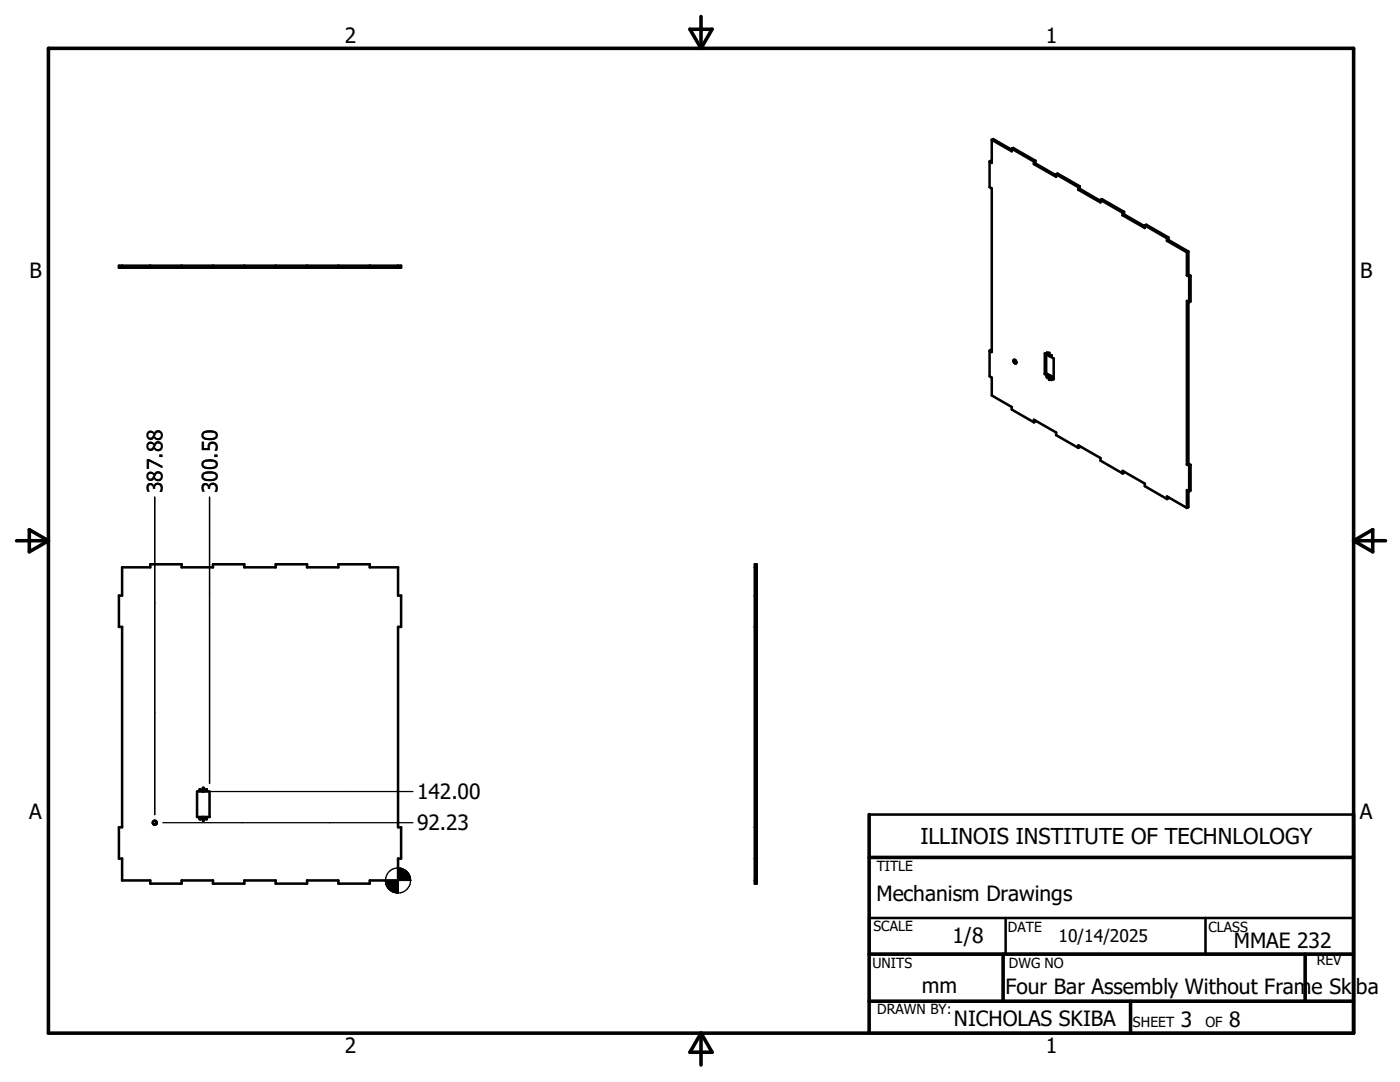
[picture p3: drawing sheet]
<svg xmlns="http://www.w3.org/2000/svg" width="279mm" height="216mm" viewBox="0 0 279 216" stroke-linecap="round" stroke-linejoin="round" font-family="sans-serif">
<g fill="none" stroke="#000" stroke-width=".51">
<path d="M197.5 32.2v5.1l.4 .3v32.6l-.4-.2M197.9 27.9l4 2.3v-.5M197.9 27.9v4.6l-.4-.3M197.9 32.2l-.1-.1-.3 .1M197.9 27.9l.3-.2 3.7 2.2M201.9 29.7l.3-.2 4.4 2.6M201.9 29.7l4.4 2.5M206.3 32.8l4.5 2.5v-.5M206.3 32.2v.6M206.6 32.1v.5M206.6 32.1l-.3 .1M206.6 32.6l-.3 .2"/>
<path d="M206.6 32.6l4.2 2.4M210.8 34.8l4.4 2.5M210.8 34.8l.3-.2 4.4 2.6M215.2 37.9l4.4 2.5v-.5M215.2 37.3v.6M215.5 37.2v.5M215.5 37.2l-.3 .1M215.5 37.7l-.3 .2M215.5 37.7l4.1 2.4M219.6 39.9l4.4 2.5M219.6 39.9l.3-.2 4.4 2.6M23.7 53h56.3v.4h-56.3z"/>
<path d="M24.4 53v.4M30 53v.4M36.2 53v.4M42.5 53v.4M48.8 53v.4M55 53v.4M61.3 53v.4M67.5 53v.4M73.8 53v.4M79.4 53v.4M224 42.4v.6M224 43l4.5 2.5v-.5"/>
<path d="M224.3 42.3l-.3 .1M224.3 42.3v.5M224.3 42.8l-.3 .2M224.3 42.8l4.2 2.4M228.5 45l4.4 2.6M228.5 45l.3-.2 4.4 2.6M232.9 47.6v.5M232.9 48.1l4 2.2M233.2 47.9l4 2.3M233.2 47.4l-.3 .2M233.2 47.4v.5M233.2 47.9l-.3 .2"/>
<path d="M236.9 50.3v4.6M236.9 54.9l.4 .3M237.2 50.2l-.3 .1M237.2 50.2v4.6M237.2 54.8l-.3 .1M237.2 54.8l.4 .2M237.3 55.2v5.1M237.6 55l-.3 .2M237.6 55v5.1l-.3 .2M197.5 70v5.1l.4 .3v3.5l4 2.3v.5l4.4 2.6M197.9 69.9l-.1-.1-.3 .2M202.6 71.8l.2 .5"/>
<path d="M202.6 71.8h-.1a.36 .36 0 0 0-.2 .5 .36 .36 0 0 0 .5 .1v-.1M208.5 74.6l.8 .5M208.8 70.7v3.8M208.8 74.5l-.3 .1M208.8 74.5l.8 .5M208.9 70.4l.1 .2zM208.9 75.1l.1 .2zM209.3 71v-.6l.1 .7 .9 .4v4.2l-.9-.5M209.3 75.1v.6M209.3 71l-.8-.5v4.1M209.4 75.2v.6l-.1-.1M209.4 70.9l-.1 .1"/>
<path d="M209.4 75.7h-.1M209.4 75.2l.3-.2 .6 .4M209.6 75l-.3 .1M209.6 75v.1M209.8 70.9l.1 .2zM209.8 75.6l.1 .2zM237.2 60.2v32.3M237.3 60.3l-.4-.3v32.7M206.3 84.3v-.5l4.5 2.5v.5l4.4 2.6M206.6 83.9v.2l-.3 .2M215.2 89.4v-.5l4.4 2.5v.5l4.4 2.6M215.5 89v.2l-.3 .2"/>
<path d="M224 94.5v-.5l4.5 2.5v.5l4.4 2.6M224.3 94.1v.2l-.3 .2M232.9 99.6v-.5l4 2.2M233.2 99.2v.2l-.3 .2M236.9 92.7l.4 .2M237.2 97.9v3.3l-.3 .1M237.2 92.5l-.3 .2M237.2 92.5l.4 .3M237.3 98l-.4-.2v3.5M237.3 92.9v5.1M237.6 92.8v5.1l-.3 .1M237.6 92.8l-.3 .1"/>
<path d="M24.4 113.2h5.6v-.6h6.2v.6h6.3v-.6h6.3v.6h6.2v-.6h6.3v.6h6.2v-.6h6.3v.6h5.6v5.6h.6v6.3h-.6v40h.6v6.2h-.6v4.4h-5.6v.6h-6.3v-.6h-6.2v.6h-6.3v-.6h-6.2v.6h-6.3v-.6h-6.3v.6h-6.2v-.6h-5.6v-4.4h-.7v-6.2h.7v-40h-.7v-6.3h.7zM150.6 112.6h.4v63.7h-.4zM150.6 118.8h.4M150.6 113.2h.4M150.6 125.1h.4M39.3 157.9h1.2v-.7h.1v.7h1.2v5.1h-1.2v.8h-.1v-.8h-1.2zM39.9 157.5l.1 .1zM41.1 157.5h.2v.2zM39.9 163.3l.1 .1zM41.1 163.4l.1-.1 .1 .1-.1 .1zM150.6 175.7h.4M150.6 171.3h.4"/>
<path d="M150.6 165.1h.4M173.5 162.5h96.6M173.5 183.2h96.6v7.2h-96.6zM200.7 183.2v7.2M240.6 183.2v7.2M173.5 206.2h96.6"/>
<circle cx="30.9" cy="164.2" r=".39"/>
</g>
<g fill="none" stroke="#000" stroke-width=".71">
<path d="M9.7 9.6h260.4v196.6h-260.4zM137.7 5.8h4.4l-2.2 3.8zM139.9 3.3v6.3M3.3 107.9h6.4M5.8 105.7l3.9 2.2-3.9 2.2zM270.1 107.9h6.4M270.1 107.9l3.9-2.2v4.4zM173.5 171.1h96.6M173.5 162.5v43.7M173.5 190.4h96.6M173.5 199.8h96.6M200.2 190.4v9.4"/>
<path d="M225.6 199.8v6.4M260.5 190.4v9.4M139.9 206.2v6.3M139.9 206.2l2.2 3.8h-4.4z"/>
</g>
<g fill="none" stroke="#000" stroke-width=".25">
<path d="M30.9 99.2v63.4M41.8 99.2v57.1M42.1 157.9h40.3M32.5 164.2h49.9"/>
<circle cx="79.4" cy="175.7" r="2.5"/>
</g>
<g fill="#000" stroke="#000" stroke-width=".25">
<path d="M76.9 175.7l.1 .7zM76.9 175.7l.2 1zM76.9 175.7l.4 1.3zM76.9 175.7l.6 1.6zM76.9 175.7l.9 1.9-.3-.3zM76.9 175.7l1.2 2.1-.3-.2zM76.9 175.7l1.5 2.3-.3-.2zM76.9 175.7l1.8 2.4-.3-.1zM76.9 175.7l2.2 2.4h-.4zM76.9 175.7l2.5 2.5-.3-.1zM79.4 173.2l2.5 2.5h-2.5zM79.4 173.2v5z"/>
<path d="M76.9 175.7h2.5v2.5zM76.9 175.7h2.5zM81.8 175l.1 .7zM81.7 174.6l.2 1.1zM81.6 174.3l.3 1.4zM81.3 174.1l.3 .2 .3 1.4zM81.1 173.8l.2 .3 .6 1.6zM80.8 173.6l.3 .2 .8 1.9zM80.5 173.4l.3 .2 1.1 2.1zM80.2 173.3l.3 .1 1.4 2.3zM79.8 173.2l.4 .1 1.7 2.4zM79.4 173.2h.4l2.1 2.5z"/>
</g>
<text font-size="4.4" x="183.7" y="168.4">ILLINOIS INSTITUTE OF TECHNLOLOGY</text>
<g font-size="4.2">
<text x="68.8" y="8.7">2</text>
<text x="208.7" y="8.7">1</text>
<text x="5.9" y="55.5">B</text>
<text x="271.4" y="55.5">B</text>
<text x="32.4" y="98.4" transform="rotate(-90 32.4 98.4)">387.88</text>
<text x="43.4" y="98.4" transform="rotate(-90 43.4 98.4)">300.50</text>
<text x="83.2" y="159.5">142.00</text>
<text x="5.8" y="163.4">A</text>
<text x="83.2" y="165.7">92.23</text>
<text x="271.4" y="163.4">A</text>
<text x="174.9" y="179.7">Mechanism Drawings</text>
<text x="190.1" y="188.3">1/8</text>
<text x="246.2" y="189.2">MMAE 232</text>
<text x="184" y="198.2">mm</text>
<text x="200.7" y="198.4">Four Bar Assembly Without Frame Skiba</text>
<text x="190.4" y="204.7">NICHOLAS SKIBA</text>
<text x="235.7" y="205">3</text>
<text x="245.3" y="205">8</text>
<text x="68.8" y="210.2">2</text>
<text x="208.7" y="210.2">1</text>
</g>
<text font-size="3.5" x="211.2" y="187.9">10/14/2025</text>
<g font-size="2.8">
<text x="175" y="173.8">TITLE</text>
<text x="174.3" y="185.8">SCALE</text>
<text x="201.2" y="186">DATE</text>
<text x="241.2" y="186">CLASS</text>
<text x="174.1" y="193.2">UNITS</text>
<text x="201.3" y="193.2">DWG NO</text>
<text x="262.8" y="192.6">REV</text>
<text x="175.1" y="202.4">DRAWN BY:</text>
<text x="226.1" y="205">SHEET</text>
<text x="240.6" y="205">OF</text>
</g>
</svg>
